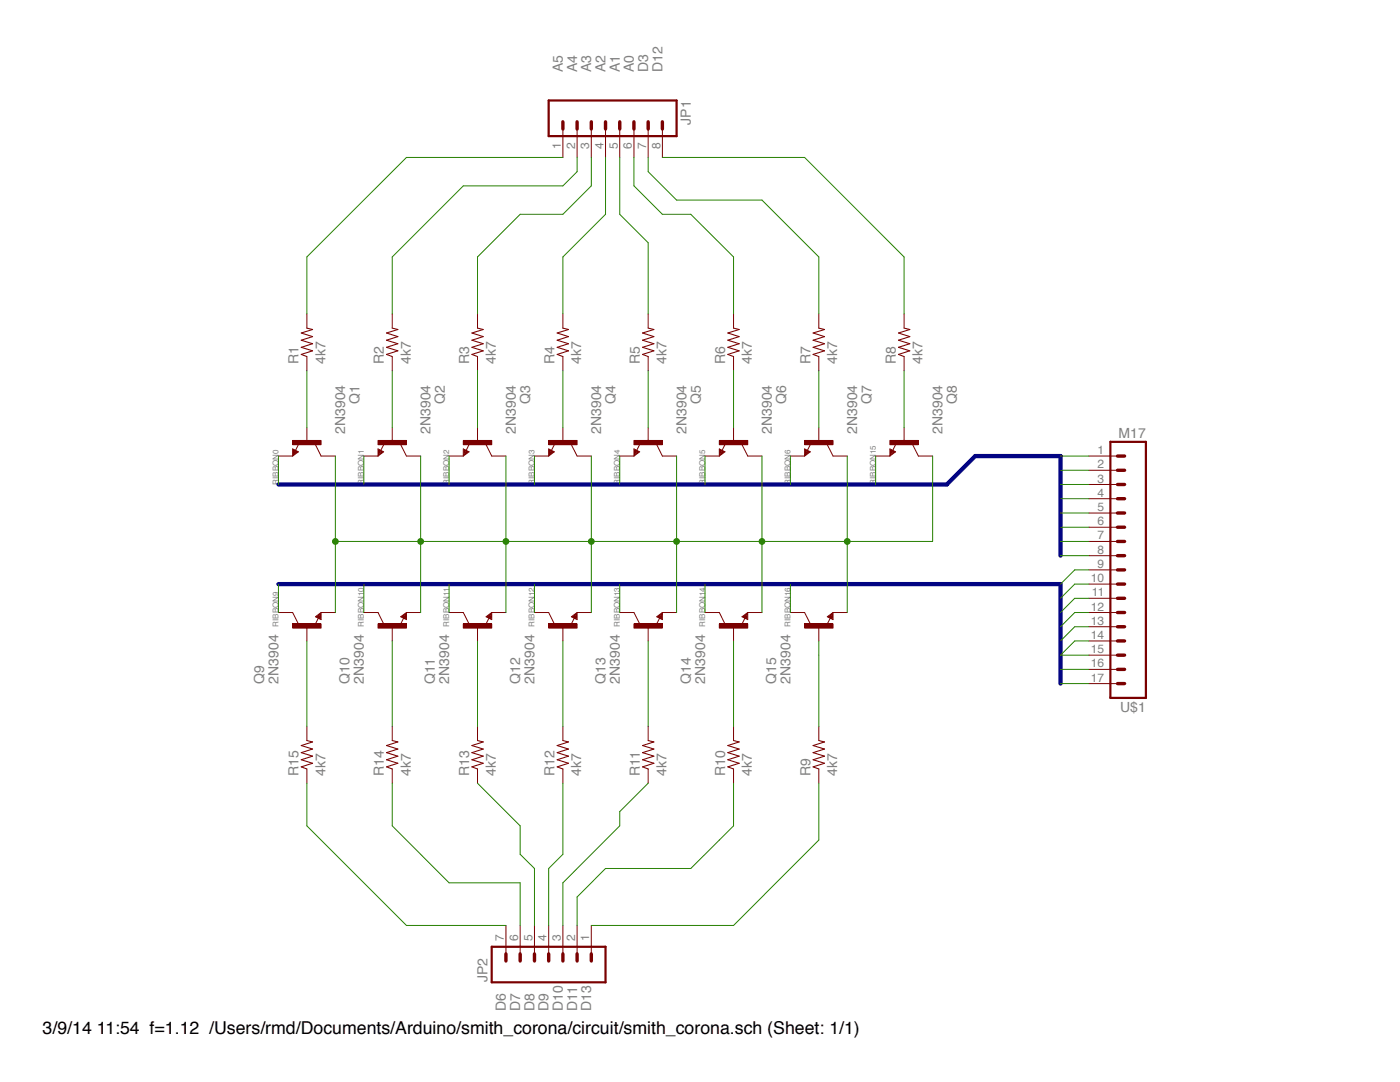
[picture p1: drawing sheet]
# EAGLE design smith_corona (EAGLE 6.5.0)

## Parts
JP1  M08LONGPADS  [1X08_LONGPADS]
JP2  M07LONGPADS  [1X07_LONGPADS]
Q1  2N3904  [TO92]
Q2  2N3904  [TO92]
Q3  2N3904  [TO92]
Q4  2N3904  [TO92]
Q5  2N3904  [TO92]
Q6  2N3904  [TO92]
Q7  2N3904  [TO92]
Q8  2N3904  [TO92]
Q9  2N3904  [TO92]
Q10  2N3904  [TO92]
Q11  2N3904  [TO92]
Q12  2N3904  [TO92]
Q13  2N3904  [TO92]
Q14  2N3904  [TO92]
Q15  2N3904  [TO92]
R1  4k7  R-US_0207/10  [0207/10]
R2  4k7  R-US_0207/10  [0207/10]
R3  4k7  R-US_0207/10  [0207/10]
R4  4k7  R-US_0207/10  [0207/10]
R5  4k7  R-US_0207/10  [0207/10]
R6  4k7  R-US_0207/10  [0207/10]
R7  4k7  R-US_0207/10  [0207/10]
R8  4k7  R-US_0207/10  [0207/10]
R9  4k7  R-US_0207/10  [0207/10]
R10  4k7  R-US_0207/10  [0207/10]
R11  4k7  R-US_0207/10  [0207/10]
R12  4k7  R-US_0207/10  [0207/10]
R13  4k7  R-US_0207/10  [0207/10]
R14  4k7  R-US_0207/10  [0207/10]
R15  4k7  R-US_0207/10  [0207/10]
U$1  M17  [1X17]

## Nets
A0: JP1.6 R6.2
A1: JP1.5 R5.2
A2: JP1.4 R4.2
A3: JP1.3 R3.2
A4: JP1.2 R2.2
A5: JP1.1 R1.2
D3: JP1.7 R7.2
D6: JP2.7 R15.1
D7: JP2.6 R14.1
D8: JP2.5 R13.1
D9: JP2.4 R12.1
D10: JP2.3 R11.1
D11: JP2.2 R10.1
D12: JP1.8 R8.2
D13: JP2.1 R9.1
N$1: Q1.2(B) R1.1
N$2: Q2.2(B) R2.1
N$3: Q3.2(B) R3.1
N$4: Q4.2(B) R4.1
N$5: Q5.2(B) R5.1
N$6: Q6.2(B) R6.1
N$7: Q7.2(B) R7.1
N$8: Q8.2(B) R8.1
N$9: Q15.2(B) R9.2
N$10: Q14.2(B) R10.2
N$11: Q13.2(B) R11.2
N$12: Q12.2(B) R12.2
N$13: Q11.2(B) R13.2
N$14: Q10.2(B) R14.2
N$15: Q9.2(B) R15.2
N$22: Q1.1(C) Q2.1(C) Q3.1(C) Q4.1(C) Q5.1(C) Q6.1(C) Q7.1(C) Q8.1(C) Q9.3(E) Q10.3(E) Q11.3(E) Q12.3(E) Q13.3(E) Q14.3(E) Q15.3(E)
RIBBON0: Q1.3(E) U$1.1
RIBBON1: Q2.3(E) U$1.2
RIBBON2: Q3.3(E) U$1.3
RIBBON3: Q4.3(E) U$1.4
RIBBON4: Q5.3(E) U$1.5
RIBBON5: Q6.3(E) U$1.6
RIBBON6: Q7.3(E) U$1.7
RIBBON7: U$1.8
RIBBON8: U$1.9
RIBBON9: Q9.1(C) U$1.10
RIBBON10: Q10.1(C) U$1.11
RIBBON11: Q11.1(C) U$1.12
RIBBON12: Q12.1(C) U$1.13
RIBBON13: Q13.1(C) U$1.14
RIBBON14: Q14.1(C) U$1.15
RIBBON15: Q8.3(E) U$1.16
RIBBON16: Q15.1(C) U$1.17

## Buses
RIBBON[0..16]

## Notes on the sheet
- A5 | A4 | A3 | A2 | A1 | A0 | D3 | D12
- D6 | D7 | D8 | D9 | D10 | D11 | D13

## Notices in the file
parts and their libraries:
SparkFun: Licensing: CC v3.0 Share-Alike You are welcome to use this library for commercial purposes.
